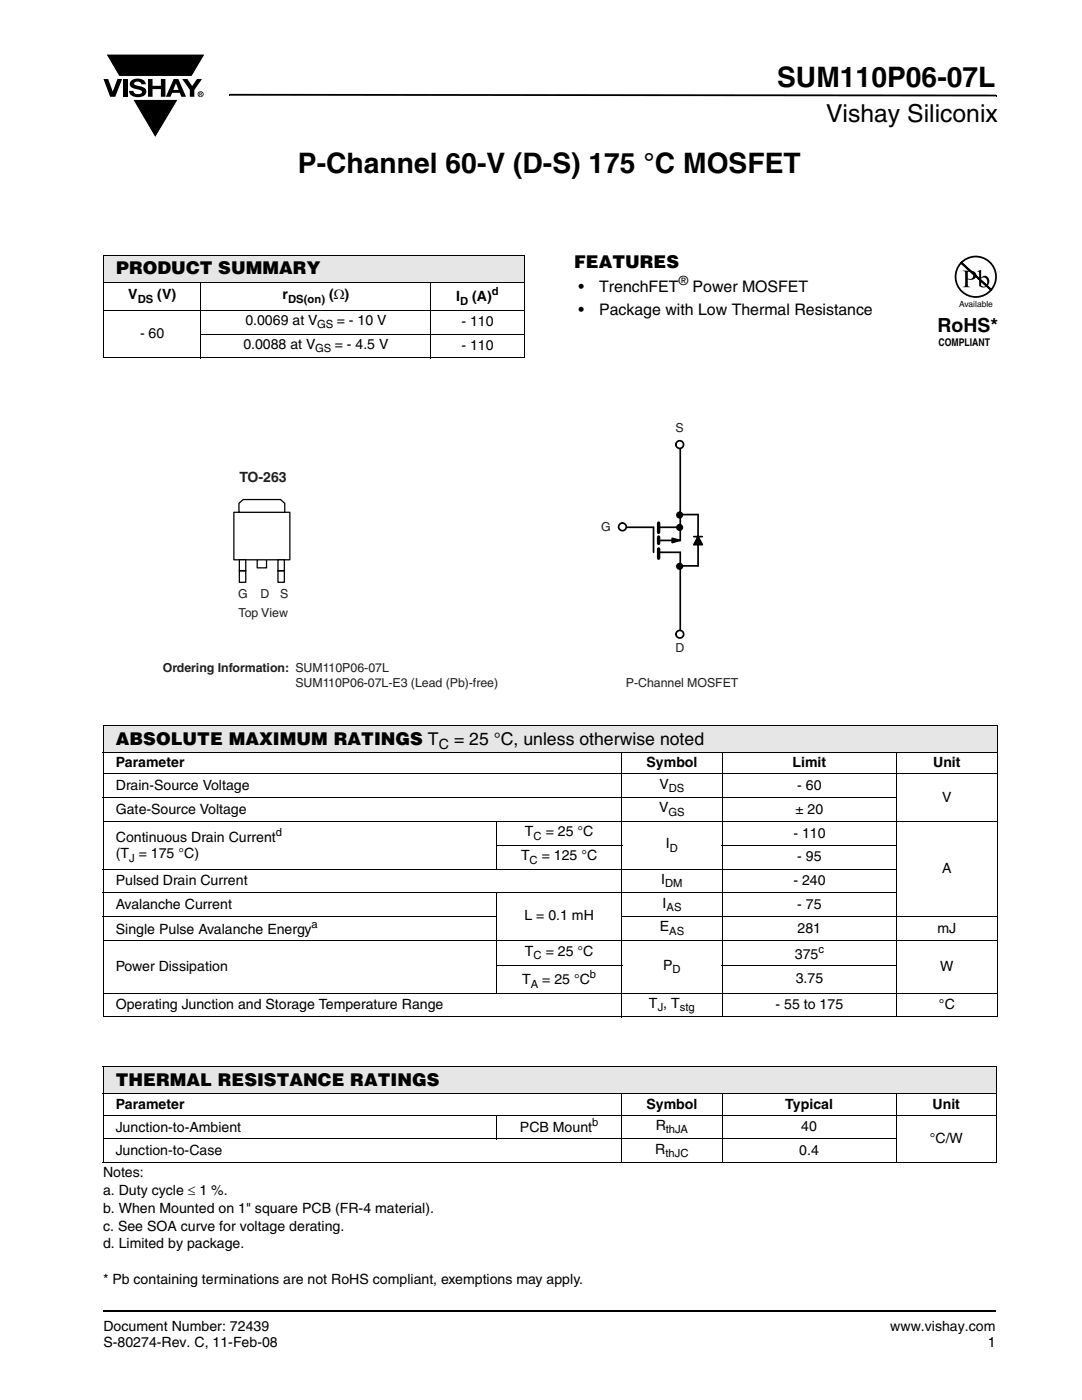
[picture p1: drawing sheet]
<svg xmlns="http://www.w3.org/2000/svg" width="216mm" height="279mm" viewBox="0 0 216 279" stroke-linecap="round" stroke-linejoin="round" font-family="sans-serif">
<g fill="#000">
<path d="M20.6 15.8h1l.9 2.5 .9-2.5h1l-1.4 3.5h-1zM21.1 10.8h19.8l-2.6 4.5h-14.6zM24.5 15.8h.9v3.5h-.9zM26.2 16.1a2.08 2.08 0 0 1 2.8 .3l.1 .4h-.9a.78 .78 0 0 0-.7-.5 .78 .78 0 0 0-.7 .4l.2 .3 1 .2a1.06 1.06 0 0 1 1.2 1 1.06 1.06 0 0 1-1.1 1.1 1.71 1.71 0 0 1-2.3-1.2h.8a.95 .95 0 0 0 .8 .7 .95 .95 0 0 0 .9-.4 1.3 1.3 0 0 0-1.2-.6 1.02 1.02 0 0 1-1-.6 1.02 1.02 0 0 1 .1-1.1zM29.5 15.8h.9v1.3h1.7v-1.3h.9v3.5h-.9v-1.5h-1.7v1.5h-.9zM26.5 19.8h9.1l-4.6 7.7zM36.4 15.8h1l.9 1.4 1-1.4h1l-1.5 2.2v1.3h-.9v-1.4zM45.7 18.7h.2v.4h-.2zM45.9 18.7l152.9 .2v.3l-152.9-.1zM198.8 18.9h.1v.3h-.1zM20.5 261.5h.1v.4h-.1z"/>
<path d="M35.1 16.6l-.5 1.3h1zM34.7 15.8h.9l1.5 3.5h-.9l-.3-.8h-1.6l-.3 .8h-.9z"/>
<path d="M39.9 18.6v.1h.2v-.1zM39.8 18.5h.4l.1 .2-.2 .1 .2 .3-.3-.3-.1 .3h-.1zM39.6 18.8a.45 .45 0 0 0 .9 0 .45 .45 0 0 0-.9 0zM39.4 18.8a.6 .6 0 0 1 1.2 0 .6 .6 0 0 1-1.2 0z"/>
</g>
<path d="M21.1 10.8h19.8l-2.6 4.5h-14.5zM26.5 19.8h9.1l-4.6 7.7z" fill="none" stroke="#fff" stroke-width=".2"/>
<path d="M20.6 261.7h178.2" fill="none" stroke="#000" stroke-width=".36"/>
<path d="M20.6 50.9h84v5.5h-84z" fill="#e6e6e6"/>
<path d="M20.6 50.9h84.1M20.6 56.4h84.1M20.6 51v20.3M40.1 56.3v15.2M86 56.3v15.2M104.6 51v20.3M20.6 61.9h84.1M20.6 71.4h84.1M40 66.7h64.7" fill="none" stroke="#000" stroke-width=".2"/>
<path d="M32.5 93.8h66.9v43.9h-66.9z" fill="#fff"/>
<path d="M46.7 102.2h11.1v9.5h-11.1z" fill="none" stroke="#000" stroke-width=".25"/>
<path d="M55.5 111.7h1.2v4.5h-1.2z" fill="#fff"/>
<path d="M55.5 111.7h1.2v4.5h-1.2z" fill="none" stroke="#000" stroke-width=".25"/>
<path d="M47.8 111.7h1.2v4.5h-1.2z" fill="#fff"/>
<path d="M47.8 111.7h1.2v4.5h-1.2z" fill="none" stroke="#000" stroke-width=".25"/>
<path d="M51.3 111.7h1.9v1.6h-1.9z" fill="#fff"/>
<path d="M51.3 111.7h1.9v1.6h-1.9z" fill="none" stroke="#000" stroke-width=".25"/>
<path d="M47.7 100.5l.8-.8h7.5l.8 .8v1.7h-9.1z" fill-rule="evenodd" fill="#fff"/>
<path d="M47.7 100.5l.8-.8h7.5l.8 .8v1.7h-9.1z" fill="none" stroke="#000" stroke-width=".25"/>
<path d="M47.8 113.9h1.2M55.5 113.9h1.2" fill="none" stroke="#000" stroke-width=".34"/>
<path d="M120 84.1h27.3v53.5h-27.3z" fill="#fff"/>
<path d="M135.7 89.5v18.4M131.4 105.2h4.3" fill="none" stroke="#000" stroke-width=".34"/>
<circle cx="135.7" cy="126.6" r=".76" fill="#fff"/>
<g fill="none" stroke="#000" stroke-width=".34">
<path d="M124.8 105.2h5.6v5M131.4 107.9h4.3l-1.6-.5v.9l1.5-.4M131.4 110.2h4.3v15.6M135.7 102.7h3.6v10.2h-3.6M138.4 108.7l.9-1.6 .8 1.6h-1.6M138.4 107.1h1.7"/>
<circle cx="135.7" cy="126.6" r=".76"/>
</g>
<path d="M131.4 104.4v1.8M131.4 107.2v1.2M131.4 109.6v1.8" fill="none" stroke="#000" stroke-width=".68"/>
<path d="M134.1 107.4l1.6 .5-1.6 .4zM139.3 107.1l.8 1.6h-1.6z" fill="#000"/>
<circle cx="124.2" cy="105.1" r=".76" fill="#fff"/>
<circle cx="124.2" cy="105.1" r=".76" fill="none" stroke="#000" stroke-width=".34"/>
<circle cx="135.6" cy="88.7" r=".76" fill="#fff"/>
<circle cx="135.6" cy="88.7" r=".76" fill="none" stroke="#000" stroke-width=".34"/>
<g fill="#000">
<circle cx="135.6" cy="113" r=".58"/>
<circle cx="135.6" cy="105.3" r=".58"/>
<circle cx="135.6" cy="102.8" r=".58"/>
</g>
<g fill="none" stroke="#000" stroke-width=".26">
<circle cx="135.6" cy="113" r=".58"/>
<circle cx="135.6" cy="105.3" r=".58"/>
<circle cx="135.6" cy="102.8" r=".58"/>
</g>
<path d="M20.6 144.7h178.3v5.5h-178.3z" fill="#e6e6e6"/>
<g fill="none" stroke="#000" stroke-width=".2">
<path d="M20.5 144.7h178.5M20.5 150.2h123.5M20.5 154.5h178.5M20.5 159.2h158.5M20.6 144.8v58.1M124.1 150.1v52.9M144.1 150.1v52.9M144.2 150.2h34.7M178.9 150.1v52.9M179 150.2h20M198.9 144.8v58.1M20.5 163.9h178.5"/>
<path d="M20.5 173.4h158.5M20.5 178.2h158.5M99 168.7h25.2M99.1 163.9v9.6M99.1 178.1v20.2M144 168.7h35M20.5 182.9h78.7M20.5 187.7h178.5M20.5 198.2h178.5M99 192.7h25.2M124 182.9h75M144 192.7h35"/>
<path d="M20.5 202.9h178.5"/>
</g>
<path d="M20.6 212.8h178.2v5.5h-178.2z" fill="#e6e6e6"/>
<g fill="none" stroke="#000" stroke-width=".2">
<path d="M20.5 212.8h178.4M20.5 218.3h123.5M20.6 212.9v19.1M124.1 218.2v13.9M144.1 218.2v13.9M144.2 218.3h34.5M178.8 218.2v13.9M178.9 218.3h20M198.8 212.9v19.1M20.5 222.5h178.4M20.5 227.3h158.4M20.5 232.1h178.4"/>
<path d="M99.1 222.5v4.9"/>
</g>
<g fill="#fff">
<path d="M185.8 50.6h14.6v23.6h-14.6z"/>
<path d="M187.1 51h12v18.6h-12z"/>
</g>
<path d="M191.7 52.5a4 4 0 0 1 5.7-.3 4 4 0 0 1 .4 5.6l-5.9-5.4 5.8 5.5a4 4 0 0 1-5.7 .4 4 4 0 0 1-.3-5.8z" fill="none" stroke="#000" stroke-width=".35"/>
<g fill="#000">
<path d="M193.1 54.3v1.3a.75 .75 0 0 0 1.1-.7 .75 .75 0 0 0-1.1-.6zM192.1 54a2.81 2.81 0 0 1 2.5 .4 .97 .97 0 0 1-.1 1.2 .97 .97 0 0 1-1.2 .2l-.2-.1v1.1l.1 .3 .4 .2h-1.5l.3-.1 .2-.4v-2.3l-.1-.2z"/>
<path d="M195.8 55.6v1.4l.1 .1a.72 .72 0 0 0 .8 0 .72 .72 0 0 0 .3-.8 .72 .72 0 0 0-.4-.8 .72 .72 0 0 0-.8 .1zM195 54.1l.8-.2v1.6a.89 .89 0 0 1 1.1-.4 .89 .89 0 0 1 .5 1 1.23 1.23 0 0 1-.7 1.2 1.23 1.23 0 0 1-1.3-.2v-2.7z"/>
</g>
<g font-size="5.6">
<text x="155.1" y="17.4">SUM110P06-07L</text>
<text x="59.5" y="34.5">P-Channel 60-V (D-S) 175 °C MOSFET</text>
</g>
<text font-size="4.9" x="164.8" y="24.4">Vishay Siliconix</text>
<text font-size="3.9" x="187.1" y="66.3">RoHS*</text>
<g font-size="3.5">
<text x="114.6" y="53.5">FEATURES</text>
<text x="23.2" y="54.8">PRODUCT SUMMARY</text>
<text x="23.1" y="148.7">ABSOLUTE MAXIMUM RATINGS T</text>
<text x="90.6" y="148.7">= 25 °C, unless otherwise noted</text>
<text x="23.1" y="216.7">THERMAL RESISTANCE RATINGS</text>
</g>
<g font-size="3.2">
<text x="115.4" y="58.2">•</text>
<text x="119.6" y="58.2">TrenchFET</text>
<text x="138.2" y="58.2">Power MOSFET</text>
<text x="115.4" y="62.8">•</text>
<text x="119.6" y="62.8">Package with Low Thermal Resistance</text>
</g>
<g font-size="2.8">
<text x="25.6" y="59.7">V</text>
<text x="31.4" y="59.7">(V)</text>
<text x="56.4" y="59.7">r</text>
<text x="65.7" y="59.7">(Ω)</text>
<text x="49" y="64.9">0.0069 at V</text>
<text x="67.2" y="64.9">= - 10 V</text>
<text x="91" y="60.1">I</text>
<text x="92.1" y="65.1">- 110</text>
<text x="94.2" y="60.1">(A)</text>
<text x="27.9" y="67.5">- 60</text>
<text x="48.6" y="69.6">0.0088 at V</text>
<text x="66.8" y="69.6">= - 4.5 V</text>
<text x="92.1" y="69.9">- 110</text>
<text x="87.5" y="149.5">C</text>
<text x="23.1" y="153.1">Parameter</text>
<text x="129" y="153.1">Symbol</text>
<text x="158.1" y="153.1">Limit</text>
<text x="186.2" y="153.1">Unit</text>
<text x="23.1" y="157.6">Drain-Source Voltage</text>
<text x="131.6" y="157.4">V</text>
<text x="159.1" y="157.6">- 60</text>
<text x="188" y="160">V</text>
<text x="23.1" y="162.4">Gate-Source Voltage</text>
<text x="104.8" y="166.9">T</text>
<text x="108.9" y="166.9">= 25 °C</text>
<text x="131.5" y="162.1">V</text>
<text x="158.3" y="167.2">- 110</text>
<text x="158.7" y="162.4">± 20</text>
<text x="23.1" y="171.2">(T = 175 °C)</text>
<text x="23.1" y="168">Continuous Drain Current</text>
<text x="104" y="171.6">T</text>
<text x="108.1" y="171.6">= 125 °C</text>
<text x="132.9" y="169.3">I</text>
<text x="159.1" y="171.9">- 95</text>
<text x="23.1" y="176.6">Pulsed Drain Current</text>
<text x="131.9" y="176.4">I</text>
<text x="158.3" y="176.6">- 240</text>
<text x="188" y="174.3">A</text>
<text x="23.1" y="181.4">Avalanche Current</text>
<text x="104.6" y="183.6">L = 0.1 mH</text>
<text x="131.6" y="185.9">E</text>
<text x="132.2" y="181.1">I</text>
<text x="159.1" y="181.4">- 75</text>
<text x="23.1" y="186.4">Single Pulse Avalanche Energy</text>
<text x="104.8" y="190.8">T</text>
<text x="108.9" y="190.8">= 25 °C</text>
<text x="158.6" y="191.4">375</text>
<text x="159.2" y="186.1">281</text>
<text x="187.1" y="186.1">mJ</text>
<text x="23.1" y="193.8">Power Dissipation</text>
<text x="104.2" y="196.4">T</text>
<text x="108.2" y="196.4">= 25 °C</text>
<text x="132.3" y="193.5">P</text>
<text x="158.8" y="196.3">3.75</text>
<text x="187.6" y="193.8">W</text>
<text x="23.1" y="201.4">Operating Junction and Storage Temperature Range</text>
<text x="129.5" y="201.1">T , T</text>
<text x="154.8" y="201.4">- 55 to 175</text>
<text x="187.4" y="201.4">°C</text>
<text x="23.1" y="221.3">Parameter</text>
<text x="129" y="221.3">Symbol</text>
<text x="156.7" y="221.3">Typical</text>
<text x="186.1" y="221.3">Unit</text>
<text x="23.1" y="226">Junction-to-Ambient</text>
<text x="103.7" y="226">PCB Mount</text>
<text x="130.8" y="225.5">R</text>
<text x="159.9" y="225.7">40</text>
<text x="23.1" y="230.5">Junction-to-Case</text>
<text x="130.7" y="230.3">R</text>
<text x="159.5" y="230.5">0.4</text>
<text x="185.5" y="228.1">°C/W</text>
<text x="20.6" y="235">Notes:</text>
<text x="20.6" y="238.5">a. Duty cycle ≤ 1 %.</text>
<text x="20.6" y="242">b. When Mounted on 1&quot; square PCB (FR-4 material).</text>
<text x="20.6" y="245.6">c. See SOA curve for voltage derating.</text>
<text x="20.6" y="249.1">d. Limited by package.</text>
<text x="20.6" y="256.2">* Pb containing terminations are not RoHS compliant, exemptions may apply.</text>
<text x="20.6" y="265.6">Document Number: 72439</text>
<text x="20.6" y="268.8">S-80274-Rev. C, 11-Feb-08</text>
<text x="177.7" y="265.6">www.vishay.com</text>
<text x="197.1" y="268.8">1</text>
</g>
<text font-size="2.8" fill="#231f20" x="47.8" y="96.2">TO-263</text>
<text font-size="2.5" x="135.4" y="56.9">®</text>
<g font-size="2.5" fill="#231f20">
<text x="134.8" y="86.3">S</text>
<text x="120" y="105.9">G</text>
<text x="47.5" y="119.3">G</text>
<text x="52" y="119.3">D</text>
<text x="55.9" y="119.3">S</text>
<text x="47.6" y="123.2">Top View</text>
<text x="134.8" y="130.1">D</text>
<text x="32.5" y="134.1">Ordering Information: SUM110P06-07L</text>
<text x="58.9" y="137.1">SUM110P06-07L-E3 (Lead (Pb)-free)</text>
<text x="124.9" y="137.1">P-Channel MOSFET</text>
</g>
<g font-size="2.2">
<text x="98.1" y="59">d</text>
<text x="27.5" y="60.4">DS</text>
<text x="57.5" y="60.4">DS(on)</text>
<text x="63.3" y="65.6">GS</text>
<text x="91.8" y="60.8">D</text>
<text x="62.9" y="70.3">GS</text>
<text x="133.5" y="158.1">DS</text>
<text x="55" y="166.9">d</text>
<text x="106.5" y="167.6">C</text>
<text x="133.4" y="162.8">GS</text>
<text x="25.8" y="171.9">J</text>
<text x="105.7" y="172.3">C</text>
<text x="133.6" y="170">D</text>
<text x="132.7" y="177.1">DM</text>
<text x="62.2" y="185.2">a</text>
<text x="133" y="181.8">AS</text>
<text x="106.5" y="191.5">C</text>
<text x="133.5" y="186.6">AS</text>
<text x="163.3" y="190.3">c</text>
<text x="105.9" y="197.1">A</text>
<text x="117.7" y="195.2">b</text>
<text x="134.2" y="194.2">D</text>
<text x="131.2" y="201.8">J</text>
<text x="135.6" y="201.8">stg</text>
<text x="118.2" y="224.8">b</text>
<text x="132.9" y="226.2">thJA</text>
<text x="132.8" y="230.9">thJC</text>
</g>
<text font-size="2.1" x="187.3" y="69.1">COMPLIANT</text>
<text font-size="1.7" x="191.4" y="61.3">Available</text>
</svg>
